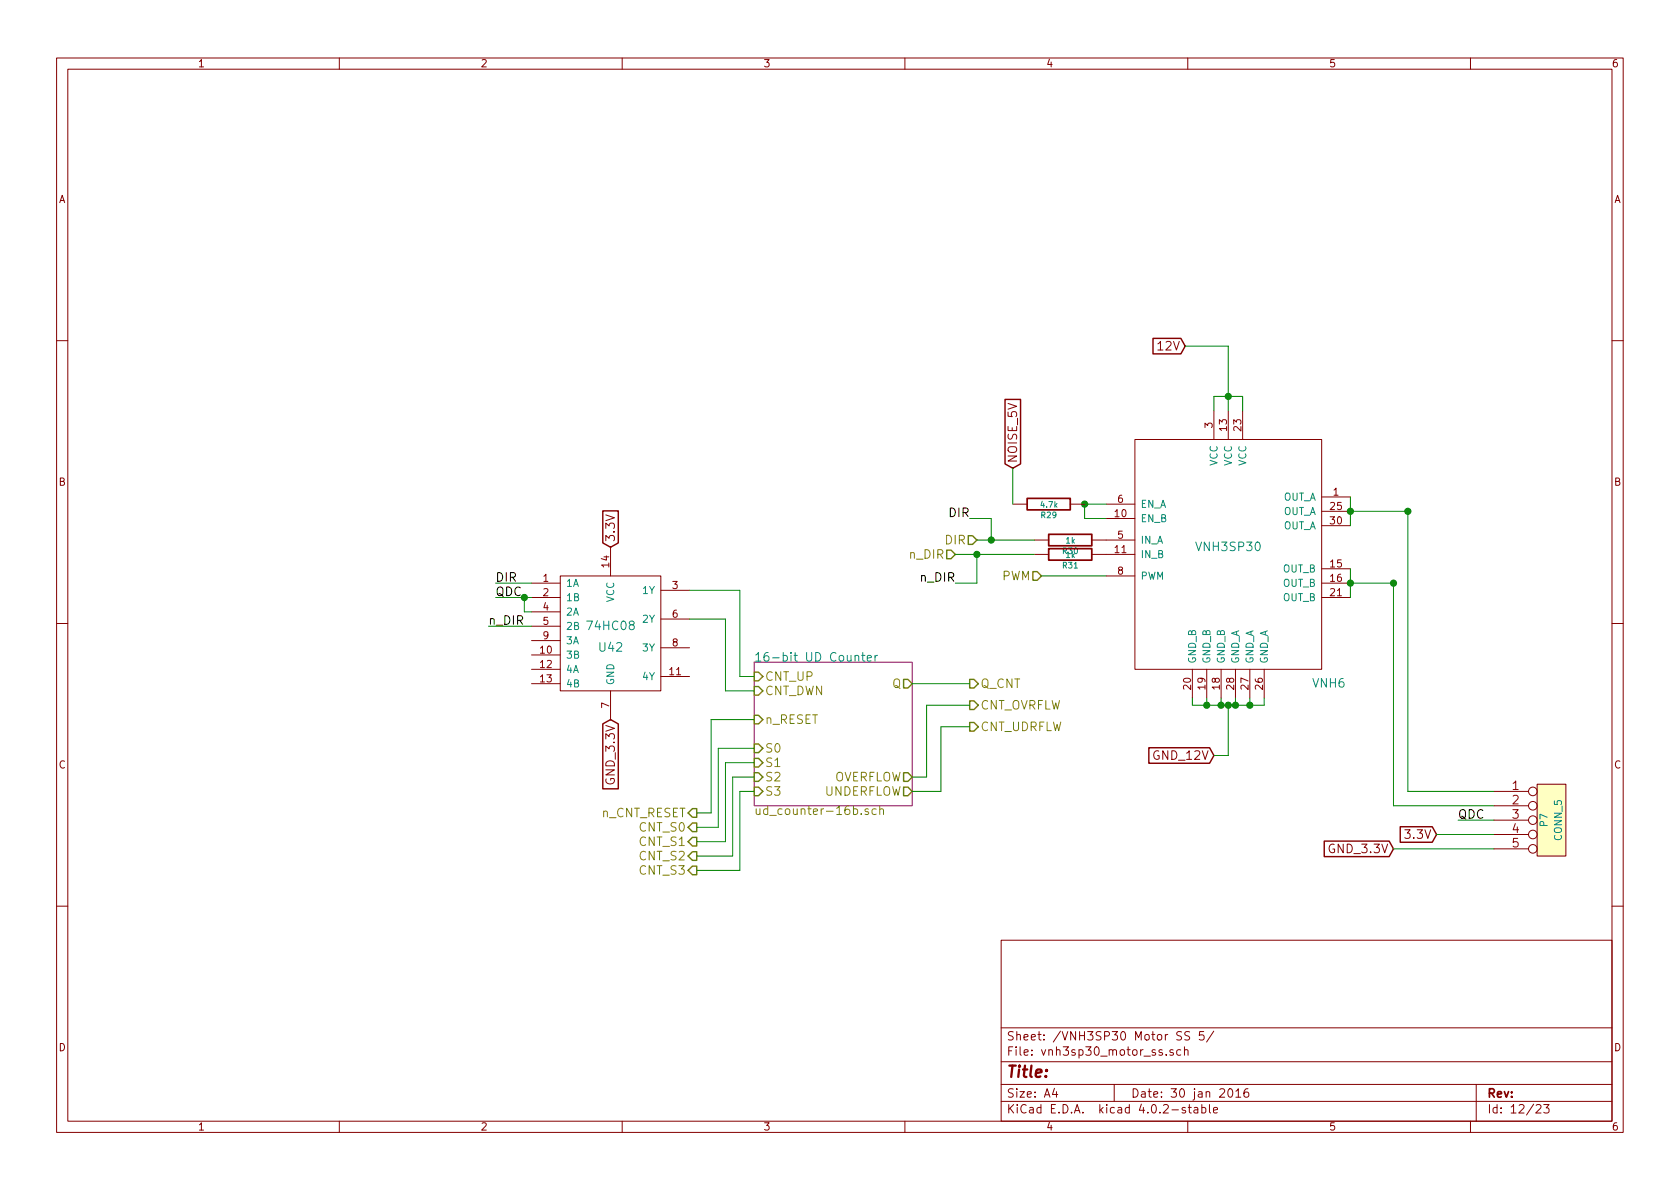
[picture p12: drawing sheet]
<svg xmlns="http://www.w3.org/2000/svg" width="297mm" height="210mm" viewBox="0 0 297 210" stroke-linecap="round" stroke-linejoin="round" font-family="sans-serif">
<g fill="none" stroke="#840000" stroke-width=".18">
<path d="M10 10.3h277v189.9h-277zM12 12.2h273v186.1h-273zM60 10.3v1.9M110 10.3v1.9M160 10.3v1.9M210 10.3v1.9M260 10.3v1.9M10 60.2h2M200.7 77.7h33v40.7h-33zM214.6 72.6v5.1M217.2 72.6v5.1M219.7 72.6v5.1"/>
<path d="M285 60.2h2M107.9 96.8v5M179.1 89.1h2.5M182.9 95.5h2.5M182.9 98h2.5M189.2 89.1h2.6M193 95.5h7.7M193 98h7.7M195.6 89.1h5.1M195.6 91.7h5.1M233.7 87.9h5.1M233.7 93h5.1"/>
<path d="M233.7 90.4h5.1M10 110.3h2M94 105.7h5.1M94 103.1h5.1M94 108.2h5.1M94 110.7h5.1M94 113.3h5.1M94 115.8h5.1M94 118.4h5.1M99.1 101.8h17.7v20.4h-17.7zM116.8 104.4h5.1M116.8 109.5h5.1"/>
<path d="M116.8 114.5h5.1M116.8 119.6h5.1M195.6 101.8h5.1M210.8 118.4v5M213.4 118.4v5M215.9 118.4v5M218.4 118.4v5M221 118.4v5M223.5 118.4v5M233.7 105.7h5.1M233.7 100.6h5.1M233.7 103.1h5.1"/>
<path d="M285 110.3h2M94 120.9h5.1M107.9 122.2v5M264.2 139.9h6.1M271.8 138.7h5.1v12.7h-5.1zM264.2 142.5h6.1M264.2 145h6.1M264.2 147.6h6.1M264.2 150.1h6.1M10 160.2h2M177 166.3h108v32h-108zM285 160.2h2"/>
<path d="M60 198.3v1.9M110 198.3v1.9M160 198.3v1.9M177 194.8h108M177 191.8h108M177 187.8h108M177 181.8h108M186.4 192.5l-.3 1h.9M186.8 193v1M197 191.8v3M206.2 186.5v.1M207.4 185.7a.37 .37 0 0 0-.6 .1l.1 .2 .5 .2 .1 .1-.2 .3-.5-.1"/>
<path d="M208.8 185.7l-.5-.1-.2 .3v.6l.2 .1 .5-.1M208.9 182.5l-.6-.1-.2 .3v.3l.7 .4v.4a.62 .62 0 0 1-.7 0M209.4 185.7l.2-.1 .4 .1 .1 .9M209.4 185.1v1.5M209.6 195.9a.37 .37 0 0 0-.6 .1l.1 .3 .5 .1 .1 .1-.3 .3-.4-.1M210 198.3v1.9M210.1 195.8h.5M210.3 195.3v1.3l.3 .2M210.3 182.5l-.5-.1-.3 .3v.3l.8 .4v.4a.62 .62 0 0 1-.8 0M211.2 195.9h.5l.1 .9M211.8 196.2l-.5 .1-.2 .2 .2 .3 .5-.1M212.5 195.9l.4-.1 .3 .3-.1 .6h-.6"/>
<path d="M212.5 195.3v1.5M212.8 182.4h-.7l-.1 .7 .3-.1 .5 .1 .1 .2-.1 .5-.2 .1-.6-.1M213.8 195.3v1.3l.2 .2M214.6 196.3l.7-.1-.1-.3-.4-.1-.2 .2v.7h.6M214.6 182.3l-1.3 2M217.2 192.7l.2-.2a.81 .81 0 0 1 .6 .6 .81 .81 0 0 1-.2 .8l-.2 .1a.79 .79 0 0 1-.4-1.3zM218.5 193l.4-.5v1.5M218.5 194h.9M220.6 192.5a.59 .59 0 0 0-.7 .7l.1 .7 .2 .1 .5-.1 .1-.5-.2-.2-.4-.1-.3 .3M260 198.3v1.9M261 191.8v6.5M271.6 195.5l.2-.2h.4l.3 .5-1 1h1"/>
<path d="M272.9 195.3h1l-.5 .6 .4 .1v.7l-.2 .1-.7-.1"/>
<circle cx="271" cy="139.9" r=".76"/>
<circle cx="271" cy="145" r=".76"/>
<circle cx="271" cy="150.1" r=".76"/>
<circle cx="271" cy="142.5" r=".76"/>
<circle cx="271" cy="147.6" r=".76"/>
</g>
<path d="M203.9 59.8h4.9l.7 1.4-.7 1.4h-4.9zM177.7 70.6h2.7v11.4l-1.3 .8-1.4-.8zM106.6 90.3h2.7v5.7l-1.4 .8-1.3-.8zM106.6 128l1.3-.8 1.4 .8v11.5h-2.7zM203.1 132.2h10.8l.7 1.4-.7 1.4h-10.8zM234.1 148.7h11.5l.8 1.4-.8 1.4h-11.5zM247.6 146.2h5.6l.8 1.4-.8 1.3h-5.6z" fill="none" stroke="#840000" stroke-width=".25"/>
<g fill="none" stroke="#008400" stroke-width=".18">
<path d="M209.5 61.2h7.7v11.4M214.6 72.6v-2.5h5.1v2.5M168.9 98h14M171.4 91.7h3.9v3.8M172.7 98v5.1h-3.8M172.7 95.5h10.2M179.1 82.8v6.3M195.6 89.1h-3.8v2.6h3.8M238.8 90.4h10.1v49.5h15.3M238.8 87.9v5.1M86.4 110.7h7.6M87.6 103.1h6.4"/>
<path d="M87.6 105.7h6.4M92.7 105.7v2.5h1.3M121.9 109.5h6.4v12.7h5M121.9 104.4h8.9v15.2h2.5M184.1 101.8h11.5M238.8 100.6v5.1M238.8 103.1h7.6v39.4h17.8M133.3 127.2h-7.6v16.6h-2.5M133.3 132.3h-6.3v14h-3.8M133.3 134.9h-5v13.9h-5.1M133.3 137.4h-3.8v14h-6.3M133.3 139.9h-2.5v14h-7.6"/>
<path d="M161.3 120.9h10.1M171.4 124.7h-7.6v12.7h-2.5M171.4 128.5h-5v11.4h-5.1M210.8 123.4v1.3h12.7v-1.3M213.4 123.4v1.3M215.9 123.4v1.3M217.2 124.7v8.9h-2.6M218.4 123.4v1.3M221 123.4v1.3M246.4 150.1h17.8M254 147.6h10.2M257.8 145h6.4"/>
</g>
<g fill="#008400" stroke="#008400" stroke-width=".25">
<circle cx="217.2" cy="70.1" r=".51"/>
<circle cx="218.4" cy="124.7" r=".51"/>
<circle cx="221" cy="124.7" r=".51"/>
<circle cx="215.9" cy="124.7" r=".51"/>
<circle cx="213.4" cy="124.7" r=".51"/>
<circle cx="217.2" cy="124.7" r=".51"/>
<circle cx="191.8" cy="89.1" r=".51"/>
<circle cx="238.8" cy="90.4" r=".51"/>
<circle cx="238.8" cy="103.1" r=".51"/>
<circle cx="248.9" cy="90.4" r=".51"/>
<circle cx="246.4" cy="103.1" r=".51"/>
<circle cx="175.3" cy="95.5" r=".51"/>
<circle cx="172.7" cy="98" r=".51"/>
<circle cx="92.7" cy="105.7" r=".51"/>
</g>
<g fill="none" stroke="#848400" stroke-width=".25">
<path d="M167.4 97.3h.7l.8 .7-.8 .8h-.7zM171.2 94.7h.8l.7 .8-.7 .8h-.8zM133.3 118.9h.8l.8 .7-.8 .8h-.8zM182.6 101.1h.8l.7 .7-.7 .8h-.8zM133.3 121.4h.8l.8 .8-.8 .7h-.8zM133.3 131.6h.8l.8 .7-.8 .8h-.8zM133.3 134.1h.8l.8 .8-.8 .7h-.8zM133.3 136.6h.8l.8 .8-.8 .8h-.8zM133.3 139.2h.8l.8 .7-.8 .8h-.8zM133.3 126.5h.8l.8 .7-.8 .8h-.8zM159.8 136.6h.7l.8 .8-.8 .8h-.7zM159.8 139.2h.7l.8 .7-.8 .8h-.7z"/>
<path d="M159.8 120.1h.7l.8 .8-.8 .8h-.7zM171.4 120.1h.8l.8 .8-.8 .8h-.8zM171.4 123.9h.8l.8 .8-.8 .8h-.8zM171.4 127.8h.8l.8 .7-.8 .8h-.8zM121.7 146.3l.7-.8h.8v1.6h-.8zM122.4 143h.8v1.5h-.8l-.7-.7zM122.4 148.1h.8v1.5h-.8l-.7-.8zM122.4 150.6h.8v1.5h-.8l-.7-.7zM122.4 153.2h.8v1.5h-.8l-.7-.8z"/>
</g>
<path d="M133.3 117.1h28v25.4h-28z" fill="none" stroke="#840084" stroke-width=".18"/>
<path d="M151.2 116h.1a.36 .36 0 0 1 .5 .1v.8M152.3 115.9h.6M152.6 115.4v1.3l.3 .2M153.3 116.4l.8-.1-.1-.3-.4-.1-.3 .2 .1 .7h.6M154.7 115.9v1M155.1 115.9l-.2 .1-.2 .2" fill="none" stroke="#008484" stroke-width=".18"/>
<path d="M153.5 143.1l-.3-.1-.3 .3 .1 .2 .5 .1v.4h-.6M154.9 143.1a.48 .48 0 0 0-.6 .1v.7a.48 .48 0 0 0 .6 .1M155.5 143.2l.1-.1a.36 .36 0 0 1 .6 .2v.7M155.5 142.5v1.5" fill="none" stroke="#848400" stroke-width=".18"/>
<path d="M181.6 88.1h7.6v2.1h-7.6zM185.4 94.5h7.6v2h-7.6zM185.4 97h7.6v2.1h-7.6z" fill="none" stroke="#840000" stroke-width=".3"/>
<path d="M271.8 138.7h5.1v12.7h-5.1z" fill="#ffffc2" stroke="#ffffc2" stroke-width=".18"/>
<text font-size="2.8" fill="#840000" x="178" y="190.5">Title:</text>
<g font-size="2.1" fill="#840000">
<text x="204.9" y="62">12V</text>
<text x="179.8" y="81.9" transform="rotate(-90 179.8 81.9)">NOISE_5V</text>
<text x="108.7" y="95.9" transform="rotate(-90 108.7 95.9)">3.3V</text>
<text x="204" y="134.4">GND_12V</text>
<text x="108.7" y="138.4" transform="rotate(-90 108.7 138.4)">GND_3.3V</text>
<text x="267.4" y="139.7">1</text>
<text x="267.4" y="142.2">2</text>
<text x="248.7" y="148.3">3.3V</text>
<text x="267.4" y="144.8">3</text>
<text x="267.4" y="147.3">4</text>
<text x="267.4" y="149.9">5</text>
<text x="235.2" y="150.9">GND_3.3V</text>
<text x="178" y="184">Sheet: /VNH3SP30 Motor SS 5/</text>
<text x="178" y="186.7">File: vnh3sp30_motor_ss.sch</text>
<text x="178" y="196.9">KiCad E.D.A. kicad 4.0.2-stable</text>
<text x="178" y="194.1">Size: A4</text>
<text x="200" y="194.1">Date: 30 jan 2016</text>
<text x="263" y="194.1">Rev:</text>
<text x="263" y="196.9">Id: 12/23</text>
</g>
<g font-size="2.1">
<text x="167.8" y="91.4">DIR</text>
<text x="87.6" y="105.4">QDC</text>
<text x="87.6" y="102.9">DIR</text>
<text x="162.8" y="102.9">n_DIR</text>
<text x="86.4" y="110.5">n_DIR</text>
<text x="257.8" y="144.8">QDC</text>
</g>
<g font-size="2.1" fill="#848400">
<text x="160.9" y="98.8">n_DIR</text>
<text x="167.1" y="96.3">DIR</text>
<text x="177" y="102.6">PWM</text>
<text x="135.3" y="120.4">CNT_UP</text>
<text x="135.3" y="122.9">CNT_DWN</text>
<text x="157.7" y="121.7">Q</text>
<text x="173.4" y="121.7">Q_CNT</text>
<text x="173.4" y="125.5">CNT_OVRFLW</text>
<text x="135.3" y="128">n_RESET</text>
<text x="173.4" y="129.3">CNT_UDRFLW</text>
<text x="135.3" y="133.1">S0</text>
<text x="135.3" y="135.6">S1</text>
<text x="135.3" y="138.2">S2</text>
<text x="135.3" y="140.7">S3</text>
<text x="145.6" y="140.7">UNDERFLOW</text>
<text x="147.1" y="138.2">OVERFLOW</text>
<text x="106.2" y="144.5">n_CNT_RESET</text>
<text x="113.1" y="147.1">CNT_S0</text>
<text x="113.1" y="149.6">CNT_S1</text>
<text x="133.3" y="144.1">ud_counter-16b.sch</text>
<text x="113.1" y="152.1">CNT_S2</text>
<text x="113.1" y="154.7">CNT_S3</text>
</g>
<g font-size="2.1" fill="#008484">
<text x="211.8" y="97.5">VNH3SP30</text>
<text x="104.1" y="111.4">74HC08</text>
<text x="106" y="115.2">U42</text>
<text x="133.3" y="117">16-bit UD Counter</text>
<text x="232.1" y="121.6">VNH6</text>
</g>
<g font-size="1.8" fill="#840000">
<text x="35" y="11.9">1</text>
<text x="85" y="11.9">2</text>
<text x="135" y="11.9">3</text>
<text x="185" y="11.9">4</text>
<text x="235" y="11.9">5</text>
<text x="285" y="11.9">6</text>
<text x="10.4" y="35.9">A</text>
<text x="285.4" y="35.9">A</text>
<text x="214.4" y="75.7" transform="rotate(-90 214.4 75.7)">3</text>
<text x="216.9" y="76.1" transform="rotate(-90 216.9 76.1)">13</text>
<text x="219.5" y="76.1" transform="rotate(-90 219.5 76.1)">23</text>
<text x="10.4" y="85.9">B</text>
<text x="197.6" y="88.9">6</text>
<text x="235.7" y="87.6">1</text>
<text x="285.4" y="85.9">B</text>
<text x="197.2" y="91.4">10</text>
<text x="197.6" y="95.2">5</text>
<text x="235.3" y="92.7">30</text>
<text x="235.3" y="90.2">25</text>
<text x="107.7" y="100.3" transform="rotate(-90 107.7 100.3)">14</text>
<text x="197.2" y="97.8">11</text>
<text x="197.6" y="101.6">8</text>
<text x="235.3" y="100.3">15</text>
<text x="96" y="102.9">1</text>
<text x="96" y="105.4">2</text>
<text x="96" y="107.9">4</text>
<text x="118.9" y="104.1">3</text>
<text x="235.3" y="105.4">21</text>
<text x="235.3" y="102.9">16</text>
<text x="96" y="110.5">5</text>
<text x="96" y="113">9</text>
<text x="118.9" y="109.2">6</text>
<text x="95.6" y="115.6">10</text>
<text x="95.6" y="118.1">12</text>
<text x="118.4" y="119.4">11</text>
<text x="118.9" y="114.3">8</text>
<text x="95.6" y="120.6">13</text>
<text x="107.7" y="125.2" transform="rotate(-90 107.7 125.2)">7</text>
<text x="210.6" y="121.9" transform="rotate(-90 210.6 121.9)">20</text>
<text x="213.1" y="121.9" transform="rotate(-90 213.1 121.9)">19</text>
<text x="215.6" y="121.9" transform="rotate(-90 215.6 121.9)">18</text>
<text x="218.2" y="121.9" transform="rotate(-90 218.2 121.9)">28</text>
<text x="220.7" y="121.9" transform="rotate(-90 220.7 121.9)">27</text>
<text x="223.3" y="121.9" transform="rotate(-90 223.3 121.9)">26</text>
<text x="10.4" y="135.9">C</text>
<text x="285.4" y="135.9">C</text>
<text x="10.4" y="185.9">D</text>
<text x="285.4" y="185.9">D</text>
<text x="35" y="199.9">1</text>
<text x="85" y="199.9">2</text>
<text x="135" y="199.9">3</text>
<text x="185" y="199.9">4</text>
<text x="235" y="199.9">5</text>
<text x="285" y="199.9">6</text>
</g>
<g font-size="1.8" fill="#008484">
<text x="215.3" y="82.5" transform="rotate(-90 215.3 82.5)">VCC</text>
<text x="217.8" y="82.5" transform="rotate(-90 217.8 82.5)">VCC</text>
<text x="220.3" y="82.5" transform="rotate(-90 220.3 82.5)">VCC</text>
<text x="201.7" y="89.8">EN_A</text>
<text x="226.7" y="88.5">OUT_A</text>
<text x="201.7" y="92.3">EN_B</text>
<text x="226.7" y="93.6">OUT_A</text>
<text x="226.7" y="91.1">OUT_A</text>
<text x="201.7" y="96.1">IN_A</text>
<text x="201.7" y="98.7">IN_B</text>
<text x="226.7" y="101.2">OUT_B</text>
<text x="100.1" y="103.8">1A</text>
<text x="100.1" y="106.3">1B</text>
<text x="108.6" y="106.6" transform="rotate(-90 108.6 106.6)">VCC</text>
<text x="113.7" y="105">1Y</text>
<text x="201.7" y="102.5">PWM</text>
<text x="226.7" y="106.3">OUT_B</text>
<text x="226.7" y="103.8">OUT_B</text>
<text x="100.1" y="108.8">2A</text>
<text x="100.1" y="111.4">2B</text>
<text x="100.1" y="113.9">3A</text>
<text x="113.7" y="110.1">2Y</text>
<text x="100.1" y="116.5">3B</text>
<text x="100.1" y="119">4A</text>
<text x="113.7" y="115.2">3Y</text>
<text x="211.5" y="117.3" transform="rotate(-90 211.5 117.3)">GND_B</text>
<text x="214" y="117.3" transform="rotate(-90 214 117.3)">GND_B</text>
<text x="216.5" y="117.3" transform="rotate(-90 216.5 117.3)">GND_B</text>
<text x="219.1" y="117.3" transform="rotate(-90 219.1 117.3)">GND_A</text>
<text x="221.6" y="117.3" transform="rotate(-90 221.6 117.3)">GND_A</text>
<text x="224.2" y="117.3" transform="rotate(-90 224.2 117.3)">GND_A</text>
<text x="100.1" y="121.5">4B</text>
<text x="108.6" y="121.2" transform="rotate(-90 108.6 121.2)">GND</text>
<text x="113.7" y="120.3">4Y</text>
<text x="273.6" y="146.1" transform="rotate(-90 273.6 146.1)">P7</text>
<text x="276.1" y="148.6" transform="rotate(-90 276.1 148.6)">CONN_5</text>
</g>
<g font-size="1.4" fill="#008484">
<text x="184.1" y="89.8">4.7k</text>
<text x="184.1" y="91.6">R29</text>
<text x="187.9" y="98">R30</text>
<text x="187.9" y="100.5">R31</text>
<text x="188.5" y="96.1">1k</text>
<text x="188.5" y="98.6">1k</text>
</g>
</svg>
